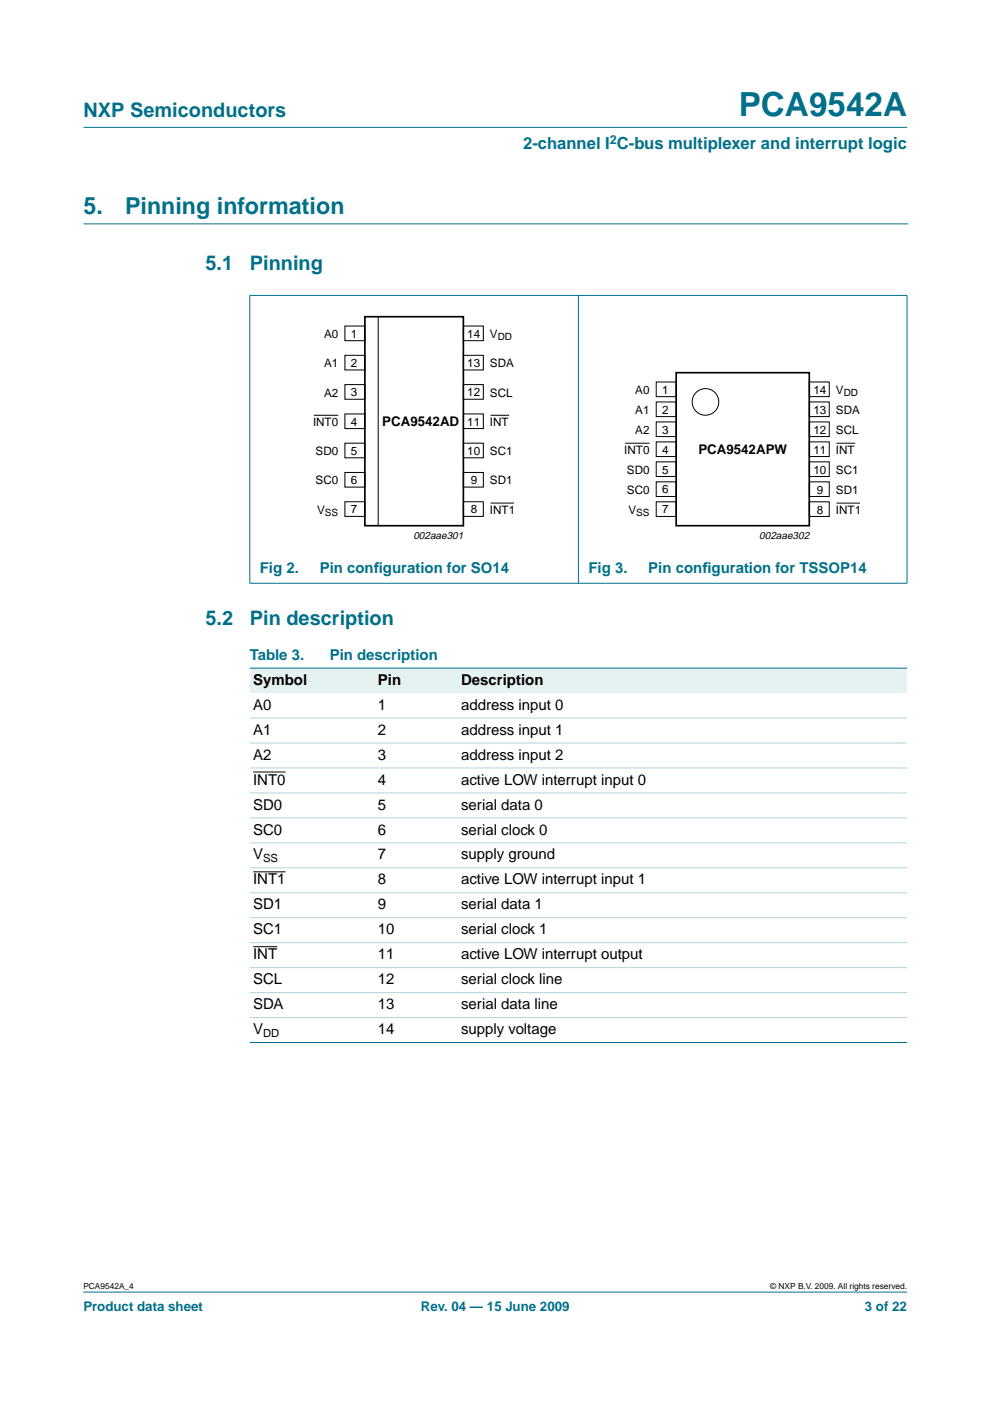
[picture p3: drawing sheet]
<svg xmlns="http://www.w3.org/2000/svg" width="210mm" height="297mm" viewBox="0 0 210 297" stroke-linecap="round" stroke-linejoin="round" font-family="sans-serif">
<g fill="#00708a" stroke="#00708a" stroke-width=".21">
<path d="M17.7 273.9h174.6z"/>
<path d="M17.7 27h174.6z"/>
<path d="M53 62.7v60.9z"/>
<path d="M122.6 62.6v61.1z"/>
<path d="M192.3 62.7v60.9z"/>
<path d="M52.9 62.6h139.5z"/>
<path d="M52.9 123.7h139.5z"/>
</g>
<path d="M17.7 47.5h174.7" fill="none" stroke="#00708a" stroke-width=".21"/>
<g fill="none" stroke="#000" stroke-width=".21">
<path d="M73.1 69.1h4.3v3.1h-4.3zM73.1 75.3h4.3v3.1h-4.3zM80.2 67.2v44.4M98.2 69.1h4.3v3.1h-4.3zM98.2 75.3h4.3v3.1h-4.3zM66.5 88h5.2M73.1 81.5h4.3v3.2h-4.3zM73.1 87.8h4.3v3.1h-4.3zM73.1 94h4.3v3.1h-4.3zM98.2 94h4.3v3.1h-4.3zM98.2 81.5h4.3v3.1h-4.3zM98.2 87.8h4.3v3.1h-4.3z"/>
<path d="M104 88h4M132.6 94h5.1M139.1 81h4.3v3.1h-4.3zM139.1 85.2h4.3v3.1h-4.3zM139.1 89.5h4.3v3.1h-4.3zM139.1 93.7h4.3v3.1h-4.3zM139.1 97.9h4.3v3.1h-4.3zM171.6 97.9h4.2v3.1h-4.2zM171.6 89.5h4.2v3.1h-4.2zM171.6 93.7h4.2v3.1h-4.2zM171.6 81h4.2v3.1h-4.2zM171.6 85.2h4.2v3.1h-4.2z"/>
<path d="M177.4 94h3.9M73.1 100.2h4.3v3.1h-4.3zM73.1 106.4h4.3v3.1h-4.3zM98.2 106.4h4.3v3.1h-4.3zM98.2 100.2h4.3v3.1h-4.3zM104 106.7h5M139.1 102.2h4.3v3.1h-4.3zM139.1 106.4h4.3v3.1h-4.3zM171.6 106.4h4.2v3.1h-4.2zM171.6 102.2h4.2v3.1h-4.2zM177.4 106.7h4.9"/>
<circle cx="149.6" cy="85.2" r="2.82"/>
</g>
<path d="M77.4 67.2h20.8v44.3h-20.8zM143.4 79h28.2v32.5h-28.2z" fill="none" stroke="#000" stroke-width=".35"/>
<g fill="#e6f2f2">
<path d="M53 141.7h26.4v5.2h-26.4z" fill-rule="evenodd"/>
<path d="M79.4 141.7h17.7v5.2h-17.7z" fill-rule="evenodd"/>
<path d="M97.1 141.7h95.2v5.2h-95.2z" fill-rule="evenodd"/>
</g>
<path d="M53.7 163.7h6.9M53.7 184.8h6.9M53.7 200.7h5.1" fill="none" stroke="#000" stroke-width=".21"/>
<g fill="#00708a" stroke="#00708a" stroke-width=".21">
<path d="M53 141.7h139.3z"/>
<path d="M53 221h139.3z"/>
</g>
<g fill="#b3d4db" stroke="#b3d4db" stroke-width=".21">
<path d="M53 152.2h139.3z"/>
<path d="M53 157.5h139.3z"/>
<path d="M53 162.8h139.3z"/>
<path d="M53 168.1h139.3z"/>
<path d="M53 173.4h139.3z"/>
<path d="M53 178.7h139.3z"/>
<path d="M53 184h139.3z"/>
<path d="M53 189.3h139.3z"/>
<path d="M53 194.6h139.3z"/>
<path d="M53 199.9h139.3z"/>
<path d="M53 205.2h139.3z"/>
<path d="M53 210.4h139.3z"/>
<path d="M53 215.7h139.3z"/>
</g>
<text font-size="7.1" fill="#00708a" x="156.6" y="24.7">PCA9542A</text>
<g font-size="4.9" fill="#00708a">
<text x="17.7" y="45.5">5.</text>
<text x="26.5" y="45.5">Pinning information</text>
</g>
<g font-size="4.2" fill="#00708a">
<text x="17.7" y="24.9">NXP Semiconductors</text>
<text x="43.6" y="57.3">5.1</text>
<text x="53" y="57.3">Pinning</text>
<text x="43.6" y="132.5">5.2</text>
<text x="53" y="132.5">Pin description</text>
</g>
<text font-size="3.5" fill="#00708a" x="110.9" y="31.6">2-channel I C-bus multiplexer and interrupt logic</text>
<g font-size="3.2" fill="#00708a">
<text x="55.1" y="121.5">Fig 2.</text>
<text x="67.8" y="121.5">Pin conf</text>
<text x="79.3" y="121.5">iguration for SO14</text>
<text x="124.8" y="121.5">Fig 3.</text>
<text x="137.5" y="121.5">Pin conf</text>
<text x="148.9" y="121.5">iguration for TSSOP14</text>
<text x="53" y="139.9">Table 3.</text>
<text x="69.9" y="139.9">Pin description</text>
</g>
<g font-size="3.2">
<text x="53.7" y="145.2">Symbol</text>
<text x="80.1" y="145.2">Pin</text>
<text x="97.8" y="145.2">Description</text>
<text x="53.7" y="150.5">A0</text>
<text x="53.7" y="155.8">A1</text>
<text x="80.1" y="150.5">1</text>
<text x="80.1" y="155.8">2</text>
<text x="97.8" y="150.5">address input 0</text>
<text x="97.8" y="155.8">address input 1</text>
<text x="53.7" y="161.1">A2</text>
<text x="80.1" y="161.1">3</text>
<text x="97.8" y="161.1">address input 2</text>
<text x="53.7" y="166.4">INT0</text>
<text x="80.1" y="166.4">4</text>
<text x="97.8" y="166.4">active LOW interrupt input 0</text>
<text x="53.7" y="171.6">SD0</text>
<text x="80.1" y="171.6">5</text>
<text x="97.8" y="171.6">serial data 0</text>
<text x="53.7" y="176.9">SC0</text>
<text x="80.1" y="176.9">6</text>
<text x="97.8" y="176.9">serial clock 0</text>
<text x="53.7" y="182.2">V</text>
<text x="80.1" y="182.2">7</text>
<text x="97.8" y="182.2">supply ground</text>
<text x="53.7" y="187.5">INT1</text>
<text x="80.1" y="187.5">8</text>
<text x="97.8" y="187.5">active LOW interrupt input 1</text>
<text x="53.7" y="192.8">SD1</text>
<text x="80.1" y="192.8">9</text>
<text x="97.8" y="192.8">serial data 1</text>
<text x="53.7" y="198.1">SC1</text>
<text x="53.7" y="203.4">INT</text>
<text x="80.1" y="198.1">10</text>
<text x="80.1" y="203.4">11</text>
<text x="97.8" y="198.1">serial clock 1</text>
<text x="97.8" y="203.4">active LOW interrupt output</text>
<text x="53.7" y="208.7">SCL</text>
<text x="80.1" y="208.7">12</text>
<text x="97.8" y="208.7">serial clock line</text>
<text x="53.7" y="214">SDA</text>
<text x="80.1" y="214">13</text>
<text x="97.8" y="214">serial data line</text>
<text x="53.7" y="219.3">V</text>
<text x="80.1" y="219.3">14</text>
<text x="97.8" y="219.3">supply voltage</text>
</g>
<g font-size="2.8">
<text x="81.1" y="90.3">PCA9542AD</text>
<text x="148.1" y="96.2">PCA9542APW</text>
</g>
<g font-size="2.8" fill="#00708a">
<text x="17.7" y="278">Product data sheet</text>
<text x="89.2" y="278">Rev. 04 — 15 June 2009</text>
<text x="183.4" y="278">3 of 22</text>
</g>
<text font-size="2.6" fill="#00708a" x="129.3" y="30.5">2</text>
<g font-size="2.5">
<text x="68.7" y="71.7">A0</text>
<text x="74.4" y="71.6">1</text>
<text x="99.1" y="71.6">14</text>
<text x="103.9" y="71.7">V</text>
<text x="68.7" y="77.9">A1</text>
<text x="74.4" y="77.8">2</text>
<text x="99.1" y="77.8">13</text>
<text x="103.9" y="77.9">SDA</text>
<text x="134.7" y="83.5">A0</text>
<text x="140.4" y="83.5">1</text>
<text x="172.5" y="83.5">14</text>
<text x="177.2" y="83.5">V</text>
<text x="68.7" y="84.1">A2</text>
<text x="74.4" y="84">3</text>
<text x="99.1" y="84">12</text>
<text x="103.9" y="84.1">SCL</text>
<text x="134.7" y="87.8">A1</text>
<text x="140.4" y="87.7">2</text>
<text x="172.5" y="87.7">13</text>
<text x="177.2" y="87.8">SDA</text>
<text x="66.4" y="90.3">INT0</text>
<text x="74.4" y="90.2">4</text>
<text x="99.1" y="90.2">11</text>
<text x="103.9" y="90.3">INT</text>
<text x="134.7" y="92">A2</text>
<text x="140.4" y="91.9">3</text>
<text x="172.5" y="91.9">12</text>
<text x="177.2" y="92">SCL</text>
<text x="66.9" y="96.5">SD0</text>
<text x="74.4" y="96.4">5</text>
<text x="99.1" y="96.4">10</text>
<text x="103.9" y="96.5">SC1</text>
<text x="132.4" y="96.2">INT0</text>
<text x="132.9" y="100.5">SD0</text>
<text x="140.4" y="96.2">4</text>
<text x="140.4" y="100.4">5</text>
<text x="172.5" y="100.4">10</text>
<text x="172.5" y="96.2">11</text>
<text x="177.2" y="96.2">INT</text>
<text x="177.2" y="100.5">SC1</text>
<text x="66.9" y="102.7">SC0</text>
<text x="74.4" y="102.6">6</text>
<text x="99.8" y="102.6">9</text>
<text x="103.9" y="102.7">SD1</text>
<text x="132.9" y="104.7">SC0</text>
<text x="140.4" y="104.6">6</text>
<text x="173.2" y="104.7">9</text>
<text x="177.2" y="104.7">SD1</text>
<text x="67.2" y="108.9">V</text>
<text x="74.4" y="108.8">7</text>
<text x="99.8" y="108.8">8</text>
<text x="103.9" y="108.9">INT1</text>
<text x="133.3" y="108.9">V</text>
<text x="140.4" y="108.9">7</text>
<text x="173.2" y="108.9">8</text>
<text x="177.2" y="108.9">INT1</text>
</g>
<g font-size="2.4">
<text x="55.8" y="182.8">SS</text>
<text x="55.8" y="219.8">DD</text>
</g>
<g font-size="2.2">
<text x="87.7" y="114.3">002aae301</text>
<text x="161" y="114.3">002aae302</text>
</g>
<g font-size="2.1">
<text x="105.5" y="72.2">DD</text>
<text x="178.9" y="84">DD</text>
<text x="68.9" y="109.4">SS</text>
<text x="134.9" y="109.4">SS</text>
</g>
<g font-size="1.8">
<text x="17.7" y="273.4">PCA9542A_4</text>
<text x="163.3" y="273.4">© NXP B.V. 2009. All rights reserved.</text>
</g>
</svg>
